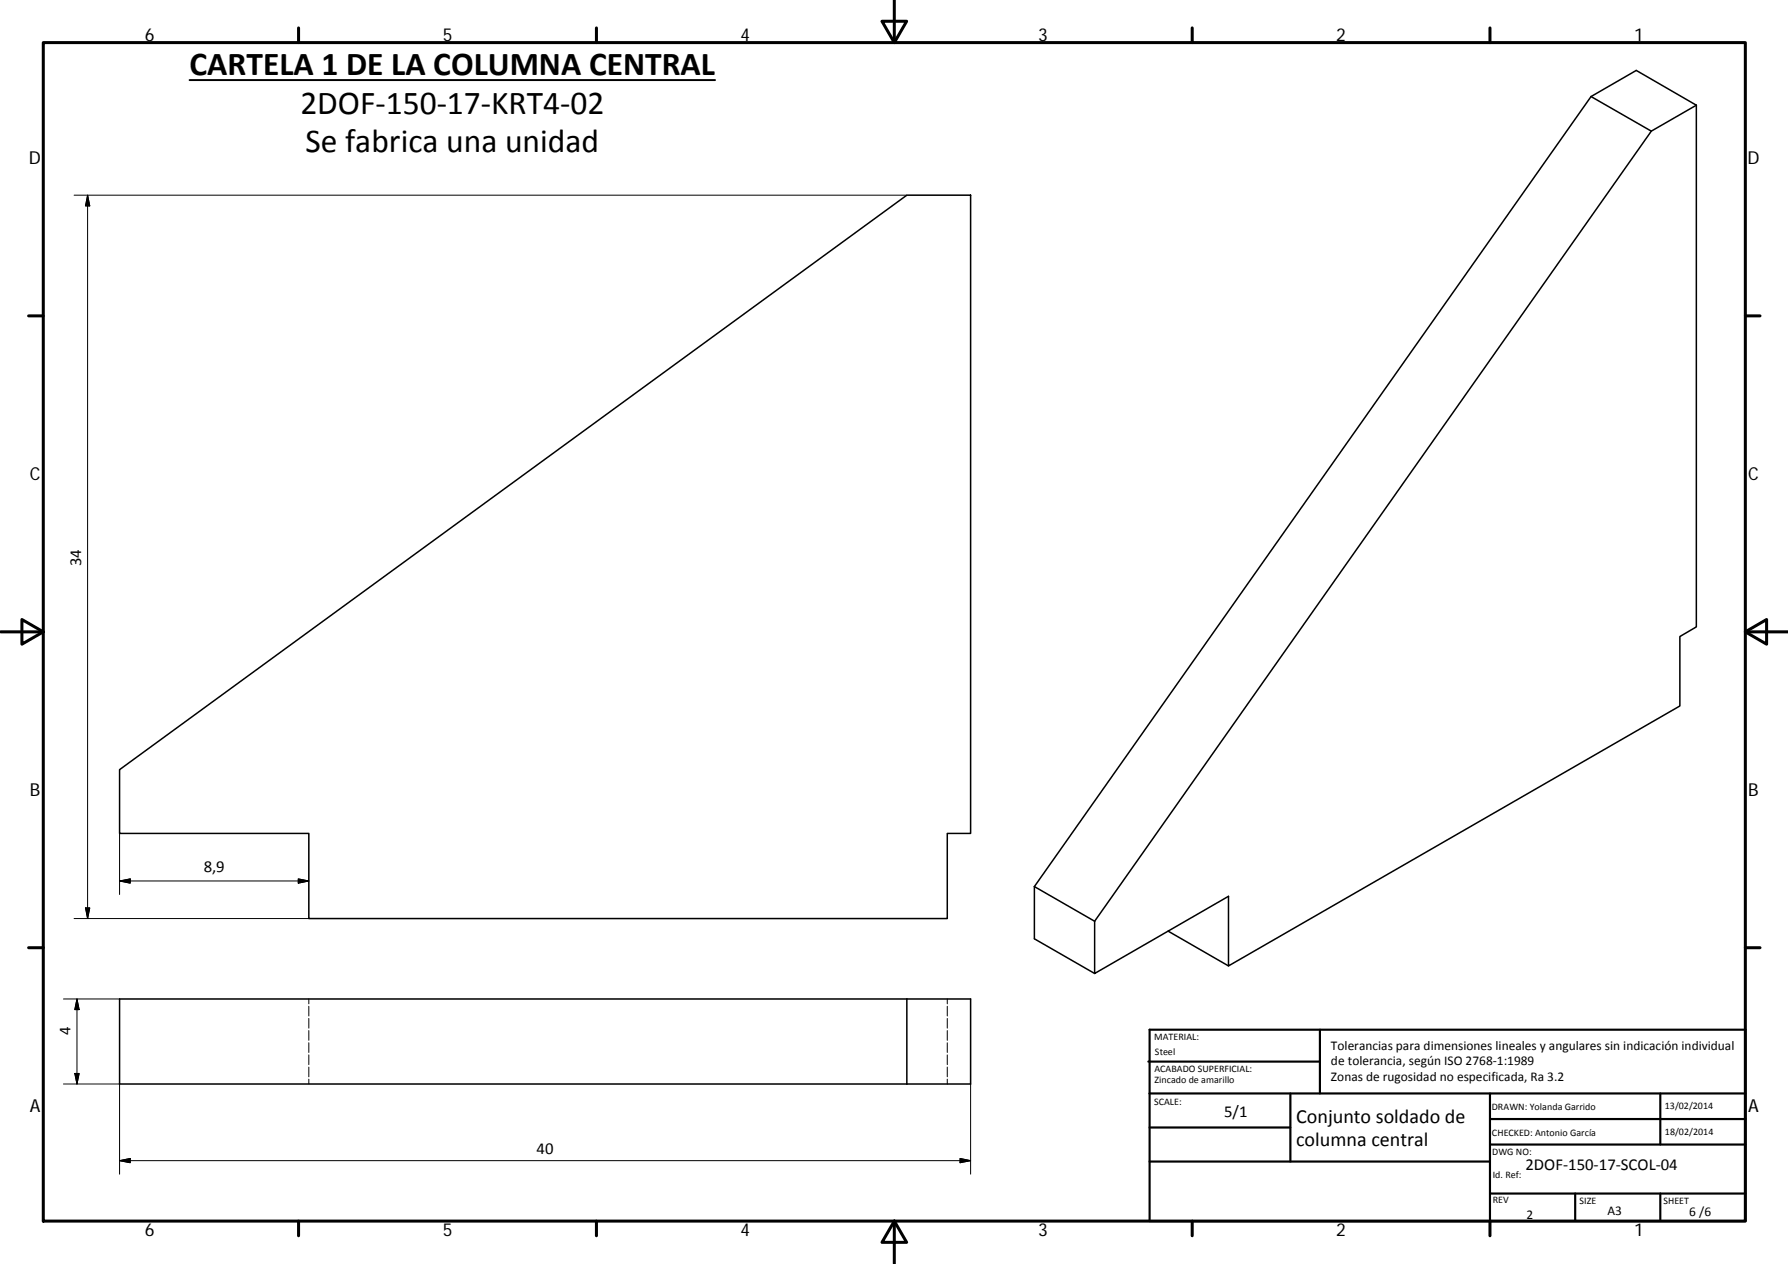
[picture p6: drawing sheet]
<svg xmlns="http://www.w3.org/2000/svg" width="420mm" height="297mm" viewBox="0 0 420 297" stroke-linecap="round" stroke-linejoin="round" font-family="sans-serif">
<path d="M373.9 22.7l10.6-6.1 14.1 8.1M373.9 22.7l-130.8 185.6M373.9 22.7l14.1 8.1M388 30.8l-130.8 185.7M398.6 24.7l-10.6 6.1M398.6 24.7v122.6l-3.9 2.3v16.3l-106 61.1v-16.4l-31.5 18.2v-12.3M28.1 180.9l185-135h15v150h-5.5v20h-150v-20h-44.5zM243.1 208.3l14.1 8.2M243.1 208.3v12.3l14.1 8.2M274.5 218.8l14.2 8.2M28.1 234.8h200v19.9h-200zM213.1 234.8v19.9" fill="none" stroke="#000" stroke-width=".36"/>
<g fill="none" stroke="#000" stroke-width=".23">
<path d="M17.4 45.9h195.7M20.6 45.9l.5 2.5h-1zM20.6 45.9v170M28.1 195.9v14.3M17.4 215.9h55.2M20.1 213.4h1l-.5 2.5zM28.1 207l2.5-.5v1zM28.1 207h44.5M70.1 206.5l2.5 .5-2.5 .5zM14.9 234.8h13.2M18.1 234.8l.5 2.5h-1zM18.1 234.8v19.9"/>
<path d="M72.6 234.8v1.1M72.6 236.5v2.3M72.6 239.3v2.3M222.6 234.8v1.1M222.6 236.5v2.3M222.6 239.3v2.3M14.9 254.7h13.2v21.2M17.6 252.3h1l-.5 2.4zM72.6 242.2v2.3M72.6 245v2.3M72.6 247.9v2.3M72.6 250.8v2.2"/>
<path d="M72.6 253.6v1.1M222.6 242.2v2.3M222.6 245v2.3M222.6 247.9v2.3M222.6 250.8v2.2M222.6 253.6v1.1M228.1 254.7v21.2M28.1 272.8l2.5-.6v1zM28.1 272.8h200M225.6 272.2l2.5 .6-2.5 .4z"/>
</g>
<g fill="none" stroke="#000" stroke-width=".71">
<path d="M10.2 10h399.9v277h-399.9zM70.2 6.6v3.4M140.2 6.6v3.4M207.3 5h5.8l-2.9 5zM210.2 0v10M280.2 6.6v3.4M350.1 6.6v3.4M6.7 74.2h3.5M410.1 74.2h3.5M.2 148.5h10M5.2 145.6l5 2.9-5 2.9zM410.1 148.5l5-2.9v5.8z"/>
<path d="M410.1 148.5h10M6.7 222.7h3.5M410.1 222.7h3.5M70.2 287v3.4M140.2 287v3.4M210.2 287l2.9 5h-5.8zM210.2 287v10M280.2 287v3.4M350.1 287v3.4"/>
</g>
<g fill="none" stroke="#000" stroke-width=".51">
<path d="M269.8 249.5h40.4M270.1 242h140v45h-140zM270.1 257h140M303.2 257v16M310.2 242v15M350.1 257v30M390.2 257v12M270.1 265h33.1M270.1 273h80M350.1 269h60M350.1 263h60M350.1 280.5h60"/>
<path d="M370.2 280.5v6.5M390.2 280.5v6.5"/>
</g>
<path d="M44.5 18.8h123.5" fill="none" stroke="#000" stroke-width=".46"/>
<path d="M20.6 45.9l.5 2.5h-1zM20.1 213.4h1l-.5 2.5zM28.1 207l2.5-.5v1zM70.1 206.5l2.5 .5-2.5 .5zM18.1 234.8l.5 2.5h-1zM17.6 252.3h1l-.5 2.4zM28.1 272.8l2.5-.6v1zM225.6 272.2l2.5 .6-2.5 .4z" fill="#000" stroke="#000" stroke-width=".23"/>
<g font-size="7.9">
<text x="44.5" y="17.7">CARTELA 1 DE LA COLUMNA CENTRAL</text>
<text x="70.6" y="26.7">2DOF‐150‐17‐KRT4‐02</text>
<text x="71.8" y="35.7">Se fabrica una unidad</text>
</g>
<g font-size="4.7">
<text x="304.6" y="263.9">Conjunto soldado de</text>
<text x="304.6" y="269.3">columna central</text>
</g>
<g font-size="4.2">
<text x="34" y="9.6">6</text>
<text x="104" y="9.6">5</text>
<text x="174" y="9.6">4</text>
<text x="244" y="9.6">3</text>
<text x="314" y="9.6">2</text>
<text x="384" y="9.6">1</text>
<text x="6.8" y="38.7">D</text>
<text x="410.6" y="38.7">D</text>
<text x="7" y="112.9">C</text>
<text x="410.8" y="112.9">C</text>
<text x="7" y="187.1">B</text>
<text x="410.8" y="187.1">B</text>
<text x="7" y="261.3">A</text>
<text x="410.8" y="261.3">A</text>
<text x="34" y="290.4">6</text>
<text x="104" y="290.4">5</text>
<text x="174" y="290.4">4</text>
<text x="244" y="290.4">3</text>
<text x="314" y="290.4">2</text>
<text x="384" y="290.4">1</text>
</g>
<g font-size="3.9">
<text x="19" y="133.1" transform="rotate(-90 19 133.1)">34</text>
<text x="47.9" y="204.9">8,9</text>
<text x="16.6" y="243.2" transform="rotate(-90 16.6 243.2)">4</text>
<text x="287.7" y="262.6">5/1</text>
<text x="126.1" y="271.2">40</text>
<text x="358.5" y="274.9">2DOF‐150‐17‐SCOL‐04</text>
</g>
<g font-size="3.1">
<text x="312.8" y="246.8">Tolerancias para dimensiones lineales y angulares sin indicación individual</text>
<text x="312.8" y="250.4">de tolerancia, según ISO 2768‐1:1989</text>
<text x="312.8" y="254">Zonas de rugosidad no especificada, Ra 3.2</text>
<text x="358.7" y="286.4">2</text>
<text x="377.7" y="285.6">A3</text>
<text x="397" y="285.8">6 /6</text>
</g>
<g font-size="2.4">
<text x="271.2" y="244.4">MATERIAL:</text>
<text x="271.3" y="251.9">ACABADO SUPERFICIAL:</text>
<text x="271.4" y="247.9">Steel</text>
<text x="271.3" y="254.6">Zincado de amarillo</text>
<text x="271.2" y="259.7">SCALE:</text>
<text x="350.6" y="260.9">DRAWN: Yolanda Garrido</text>
<text x="391.2" y="260.6">13/02/2014</text>
<text x="350.6" y="267">CHECKED: Antonio García</text>
<text x="391.2" y="266.6">18/02/2014</text>
<text x="350.6" y="271.4">DWG NO:</text>
<text x="350.8" y="276.8">Id. Ref:</text>
<text x="350.8" y="282.8">REV</text>
<text x="371.2" y="282.9">SIZE</text>
<text x="390.9" y="282.9">SHEET</text>
</g>
</svg>
